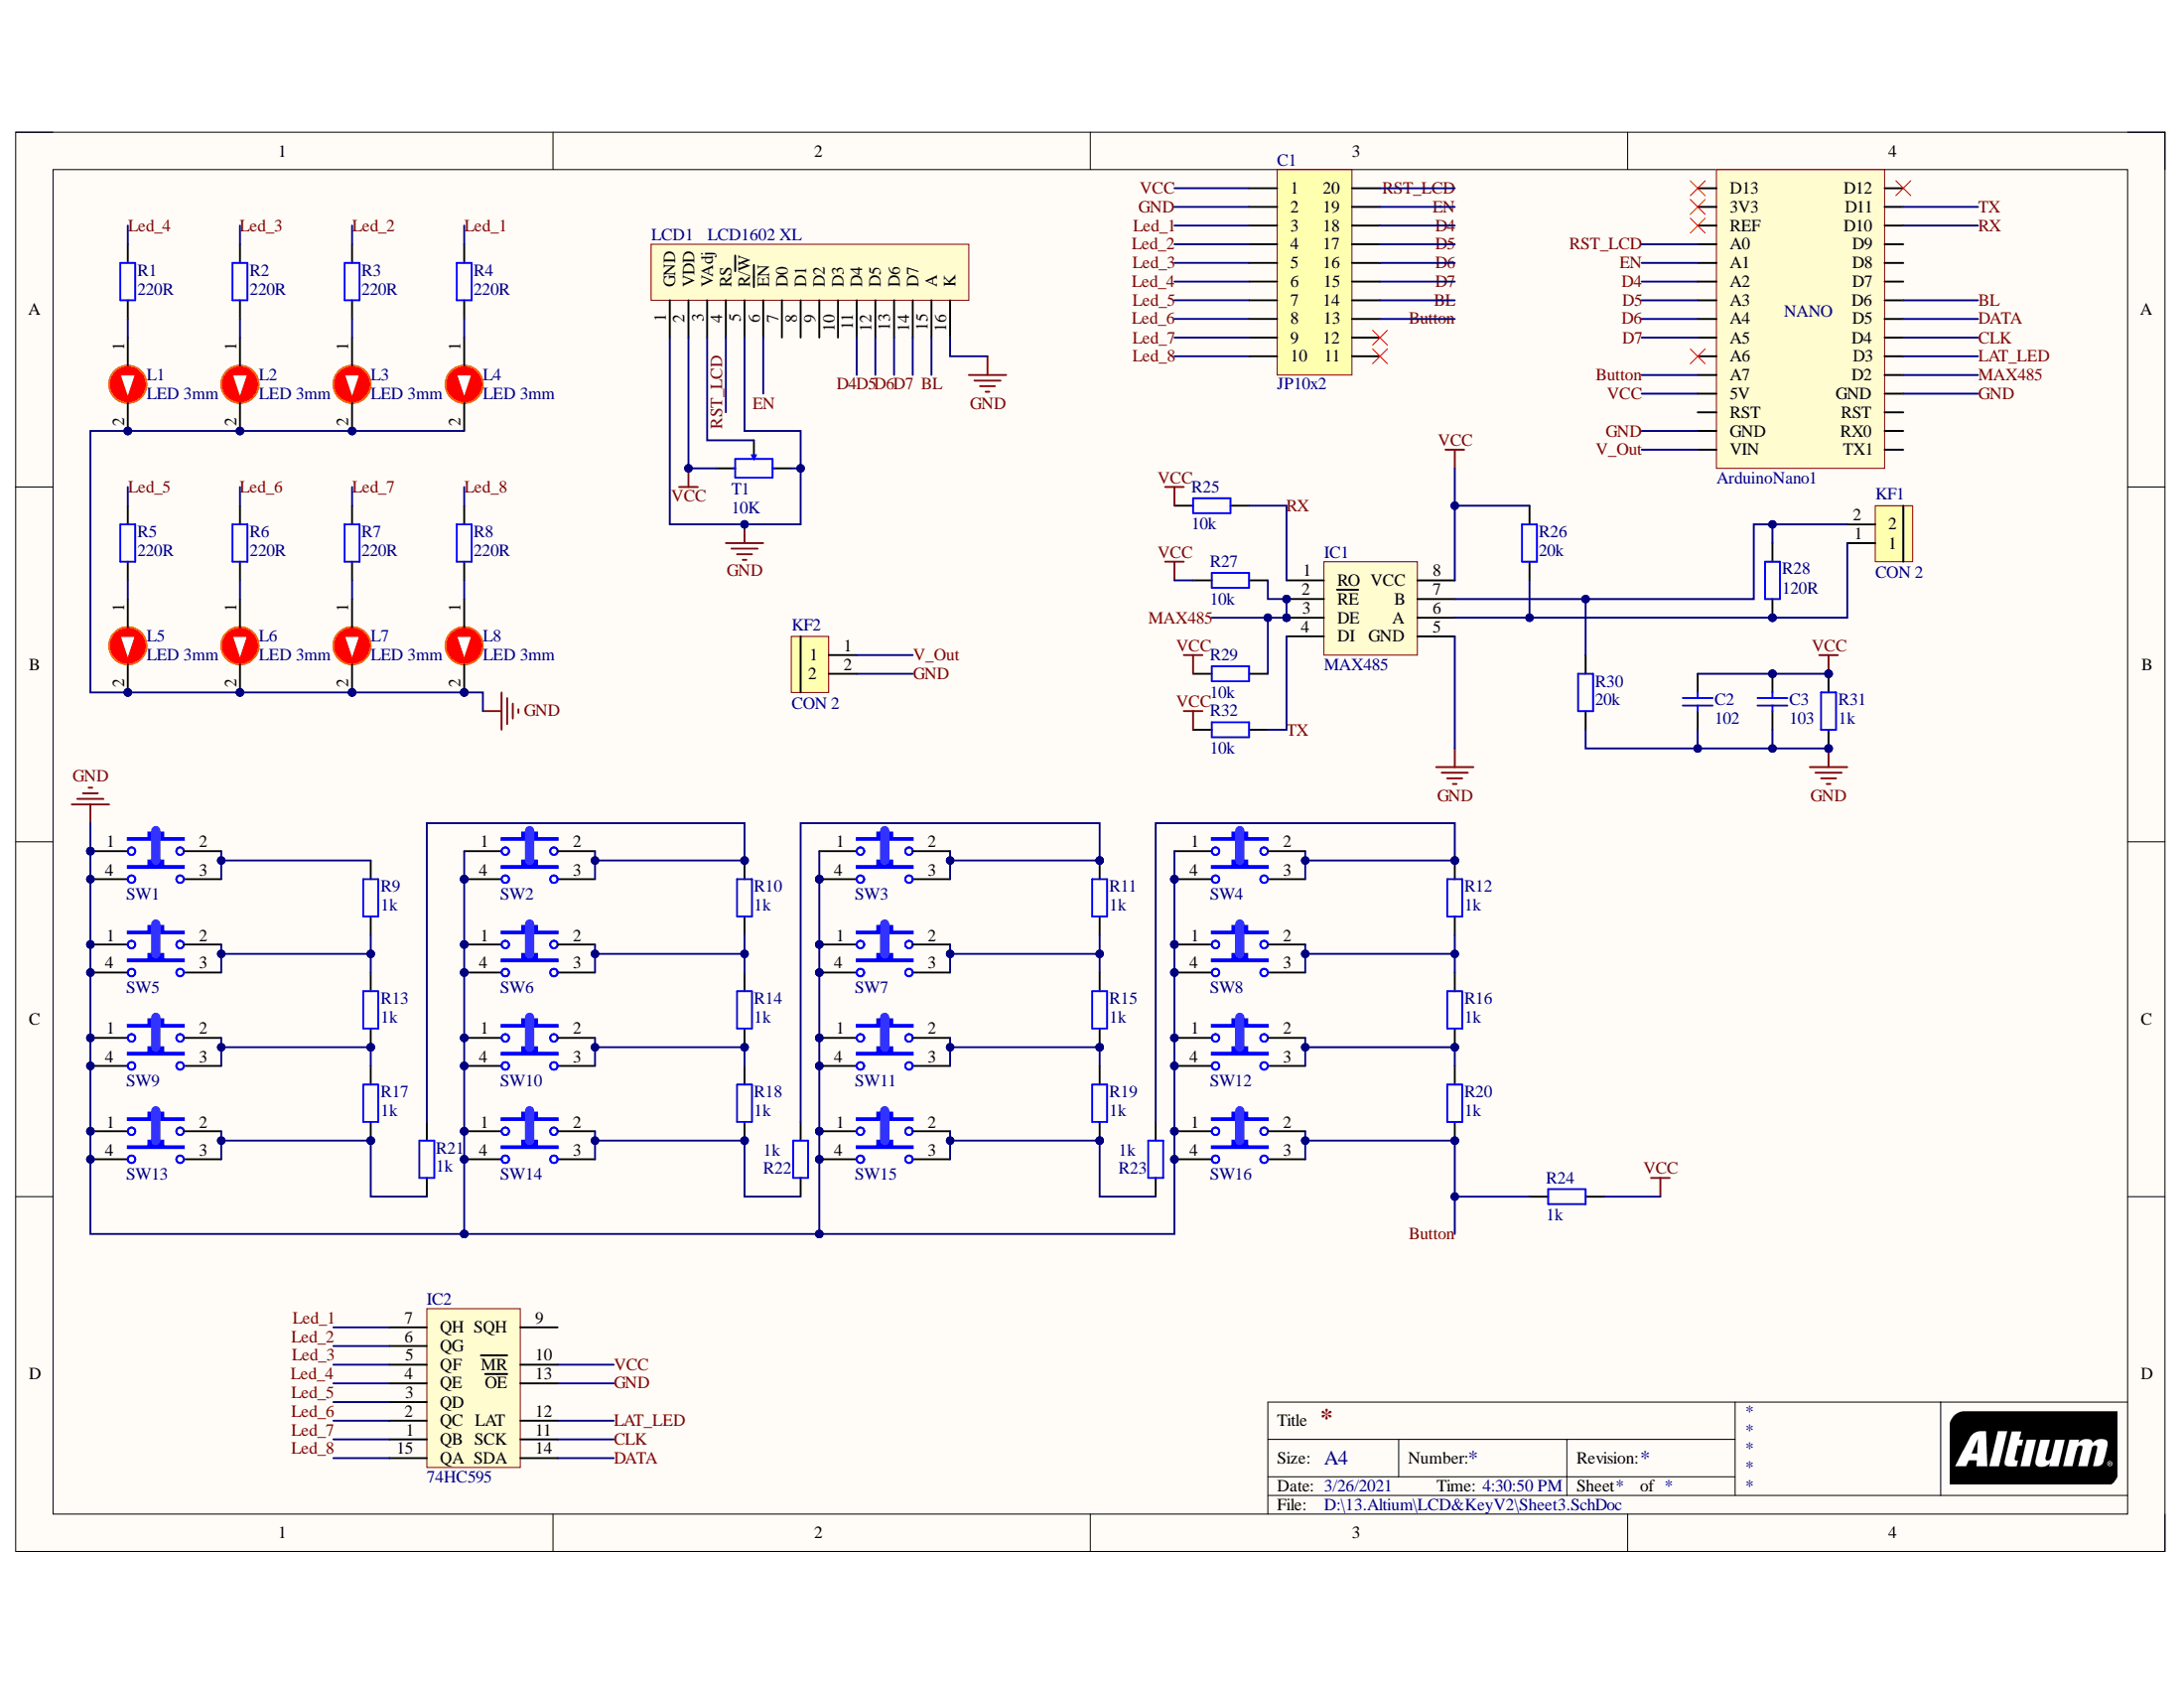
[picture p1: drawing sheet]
# Altium project LCD&KeyV2.PrjPcb
1 sheet, 66 parts. Net scope: global (net labels, ports and power ports of the same name join across sheets).
Board file: PCB3.PcbDoc

## Sheet Sheet3.SchDoc
size A4

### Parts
ArduinoNano1  Arduino Nano  [Arduino Nano]  (value not drawn)
C1  JP10x2  [JP10-C2T]
C2  102  [tu gom]
C3  103  [tu gom]
IC1  MAX485  [DIP8/W0.3]
IC2  74HC595  [DIP16/W0.3]
KF1  CON 2  [Con 2 KF301 5.08]
KF2  CON 2  [Con 2 KF301 5.08]
L1  LED 3mm  [LED-3MM-RED]
L2  LED 3mm  [LED-3MM-RED]
L3  LED 3mm  [LED-3MM-RED]
L4  LED 3mm  [LED-3MM-RED]
L5  LED 3mm  [LED-3MM-RED]
L6  LED 3mm  [LED-3MM-RED]
L7  LED 3mm  [LED-3MM-RED]
L8  LED 3mm  [LED-3MM-RED]
LCD1  LCD1602 XL  [LCD1602 with Jump]
R1  220R  [tro vach 1/4w]
R2  220R  [tro vach 1/4w]
R3  220R  [tro vach 1/4w]
R4  220R  [tro vach 1/4w]
R5  220R  [tro vach 1/4w]
R6  220R  [tro vach 1/4w]
R7  220R  [tro vach 1/4w]
R8  220R  [tro vach 1/4w]
R9  1k  [tro vach 1/2w]
R10  1k  [tro vach 1/2w]
R11  1k  [tro vach 1/2w]
R12  1k  [tro vach 1/2w]
R13  1k  [tro vach 1/2w]
R14  1k  [tro vach 1/2w]
R15  1k  [tro vach 1/2w]
R16  1k  [tro vach 1/2w]
R17  1k  [tro vach 1/2w]
R18  1k  [tro vach 1/2w]
R19  1k  [tro vach 1/2w]
R20  1k  [tro vach 1/2w]
R21  1k  [tro vach 1/2w]
R22  1k  [tro vach 1/2w]
R23  1k  [tro vach 1/2w]
R24  1k  [tro vach 1/2w]
R25  10k  [tro vach 1/4w]
R26  20k  [tro vach 1/4w]
R27  10k  [tro vach 1/4w]
R28  120R  [tro vach 1/4w]
R29  10k  [tro vach 1/4w]
R30  20k  [tro vach 1/4w]
R31  1k  [tro vach 1/4w]
R32  10k  [tro vach 1/4w]
SW1  SW-4P-B  [SW-4P-B]  (value not drawn)
SW2  SW-4P-B  [SW-4P-B]  (value not drawn)
SW3  SW-4P-B  [SW-4P-B]  (value not drawn)
SW4  SW-4P-B  [SW-4P-B]  (value not drawn)
SW5  SW-4P-B  [SW-4P-B]  (value not drawn)
SW6  SW-4P-B  [SW-4P-B]  (value not drawn)
SW7  SW-4P-B  [SW-4P-B]  (value not drawn)
SW8  SW-4P-B  [SW-4P-B]  (value not drawn)
SW9  SW-4P-B  [SW-4P-B]  (value not drawn)
SW10  SW-4P-B  [SW-4P-B]  (value not drawn)
SW11  SW-4P-B  [SW-4P-B]  (value not drawn)
SW12  SW-4P-B  [SW-4P-B]  (value not drawn)
SW13  SW-4P-B  [SW-4P-B]  (value not drawn)
SW14  SW-4P-B  [SW-4P-B]  (value not drawn)
SW15  SW-4P-B  [SW-4P-B]  (value not drawn)
SW16  SW-4P-B  [SW-4P-B]  (value not drawn)
T1  10K  [Bien Tro Vi Chinh Dung]

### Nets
GND: ArduinoNano1.GND C1.2 C2.2 C3.2 IC1.5(GND) IC2.8(GND) IC2.13(~{OE}) KF2.2 L1.2(K) L2.2(K) L3.2(K) L4.2(K) L5.2(K) L6.2(K) L7.2(K) L8.2(K) LCD1.1(GND) LCD1.5(R/~{W}) LCD1.16(K) R30.1 R31.1 SW1.1 SW1.4 SW2.1 SW2.4 SW3.1 SW3.4 SW4.1 SW4.4 SW5.1 SW5.4 SW6.1 SW6.4 SW7.1 SW7.4 SW8.1 SW8.4 SW9.1 SW9.4 SW10.1 SW10.4 SW11.1 SW11.4 SW12.1 SW12.4 SW13.1 SW13.4 SW14.1 SW14.4 SW15.1 SW15.4 SW16.1 SW16.4 T1.3
VCC: ArduinoNano1.5V C1.1 C2.1 C3.1 IC1.8(VCC) IC2.10(~{MR}) IC2.16(VCC) LCD1.2(VDD) R24.1 R25.1 R26.2 R27.1 R29.1 R31.2 R32.1 T1.1
BL: ArduinoNano1.D6 C1.14 LCD1.15(A)
Button: ArduinoNano1.A7 C1.13 R20.1 R24.2 SW16.2 SW16.3
CLK: ArduinoNano1.D4 IC2.11(SCK)
D4: ArduinoNano1.A2 C1.18 LCD1.11(D4)
D5: ArduinoNano1.A3 C1.17 LCD1.12(D5)
D6: ArduinoNano1.A4 C1.16 LCD1.13(D6)
D7: ArduinoNano1.A5 C1.15 LCD1.14(D7)
DATA: ArduinoNano1.D5 IC2.14(SDA)
EN: ArduinoNano1.A1 C1.19 LCD1.6(~{EN})
LAT_LED: ArduinoNano1.D3 IC2.12(LAT)
Led_1: C1.3 IC2.7(QH) R4.2
Led_2: C1.4 IC2.6(QG) R3.2
Led_3: C1.5 IC2.5(QF) R2.2
Led_4: C1.6 IC2.4(QE) R1.2
Led_5: C1.7 IC2.3(QD) R5.2
Led_6: C1.8 IC2.2(QC) R6.2
Led_7: C1.9 IC2.1(QB) R7.2
Led_8: C1.10 IC2.15(QA) R8.2
MAX485: ArduinoNano1.D2 IC1.2(~{RE}) IC1.3(DE) R27.2 R29.2
RST_LCD: ArduinoNano1.A0 C1.20 LCD1.4(RS)
RX: ArduinoNano1.D10 IC1.1(RO) R25.2
TX: ArduinoNano1.D11 IC1.4(DI) R32.2
V_Out: ArduinoNano1.VIN KF2.1
NetIC1_6: IC1.6(A) KF1.1 R26.1 R28.1
NetIC1_7: IC1.7(B) KF1.2 R28.2 R30.2
NetL1_1: L1.1(A) R1.1
NetL2_1: L2.1(A) R2.1
NetL3_1: L3.1(A) R3.1
NetL4_1: L4.1(A) R4.1
NetL5_1: L5.1(A) R5.1
NetL6_1: L6.1(A) R6.1
NetL7_1: L7.1(A) R7.1
NetL8_1: L8.1(A) R8.1
NetLCD1_3: LCD1.3(VAdj) T1.2
NetR9_1: R9.1 R13.2 SW5.2 SW5.3
NetR9_2: R9.2 SW1.2 SW1.3
NetR10_1: R10.1 R14.2 SW6.2 SW6.3
NetR10_2: R10.2 R21.2 SW2.2 SW2.3
NetR11_1: R11.1 R15.2 SW7.2 SW7.3
NetR11_2: R11.2 R22.2 SW3.2 SW3.3
NetR12_1: R12.1 R16.2 SW8.2 SW8.3
NetR12_2: R12.2 R23.2 SW4.2 SW4.3
NetR13_1: R13.1 R17.2 SW9.2 SW9.3
NetR14_1: R14.1 R18.2 SW10.2 SW10.3
NetR15_1: R15.1 R19.2 SW11.2 SW11.3
NetR16_1: R16.1 R20.2 SW12.2 SW12.3
NetR17_1: R17.1 R21.1 SW13.2 SW13.3
NetR18_1: R18.1 R22.1 SW14.2 SW14.3
NetR19_1: R19.1 R23.1 SW15.2 SW15.3

Not connected (* = marked no-connect by the designer): ArduinoNano1 3V3* A6* D7 D8 D9 D12* D13* REF* RST RX0 TX1; C1 11* 12*; IC2 9(SQH); LCD1 7(D0) 8(D1) 9(D2) 10(D3)
